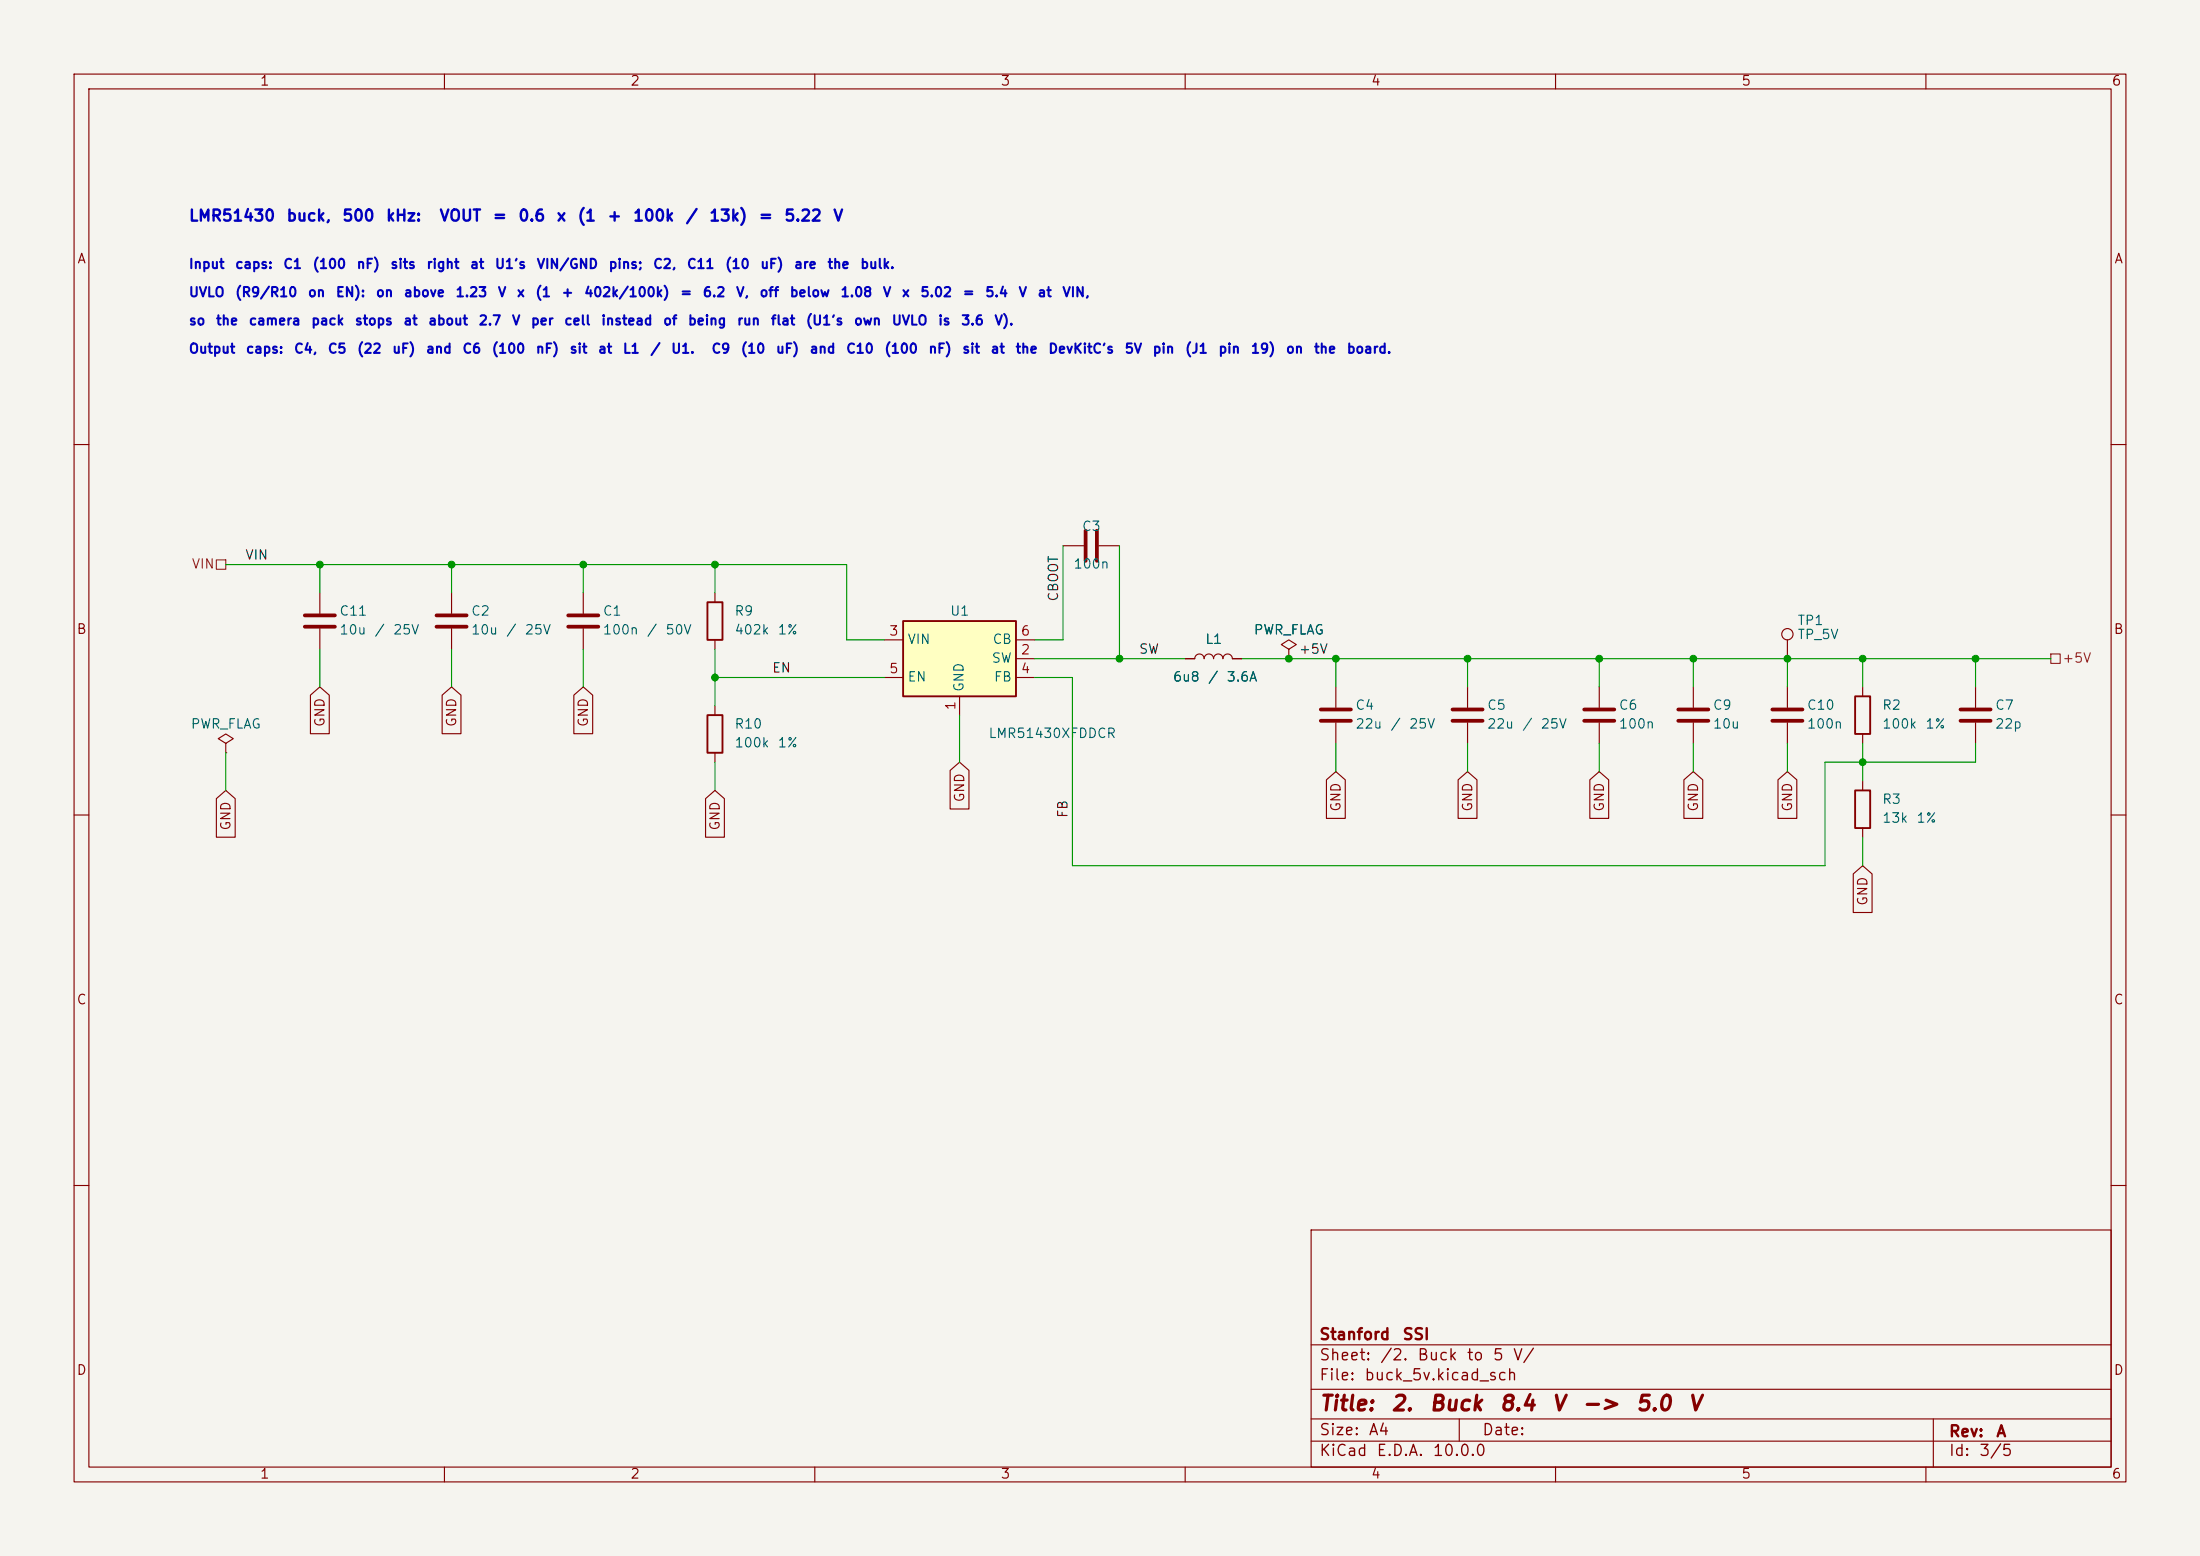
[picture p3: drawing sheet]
(kicad_sch
 (version 20260306)
 (generator "eeschema")
 (generator_version "10.0")
 (paper "A4")
 (title_block
  (title "2. Buck 8.4 V -> 5.0 V")
  (rev "A")
  (company "Stanford SSI"))
 (lib_symbols
  (symbol "Connector:TestPoint"
   (pin_numbers (hide yes))
   (pin_names
    (offset 0.762) (hide yes)) (exclude_from_sim no) (in_bom yes) (on_board yes)
   (in_pos_files yes)
   (duplicate_pin_numbers_are_jumpers no)
   (property "Reference" "TP" (at 0 6.858 0) (show_name no) (do_not_autoplace no) (effects (font (size 1.27 1.27))))
   (property "Value" "TestPoint" (at 0 5.08 0) (show_name no) (do_not_autoplace no) (effects (font (size 1.27 1.27))))
   (property "Footprint" "" (at 5.08 0 0) (show_name no) (do_not_autoplace no) (hide yes) (effects (font (size 1.27 1.27))))
   (property "Datasheet" "" (at 5.08 0 0) (show_name no) (do_not_autoplace no) (hide yes) (effects (font (size 1.27 1.27))))
   (property "Description" "test point" (at 0 0 0) (show_name no) (do_not_autoplace no) (hide yes) (effects (font (size 1.27 1.27))))
   (symbol "TestPoint_0_1"
    (circle (center 0 3.302) (radius 0.762) (stroke (width 0) (type default)) (fill (type none))))
   (symbol "TestPoint_1_1"
    (pin passive line (at 0 0 90) (length 2.54) (name "1" (effects (font (size 1.27 1.27)))) (number "1" (effects (font (size 1.27 1.27))))))
   (embedded_fonts no))
  (symbol "Device:C"
   (pin_numbers (hide yes))
   (pin_names
    (offset 0.254)) (exclude_from_sim no) (in_bom yes) (on_board yes)
   (in_pos_files yes)
   (duplicate_pin_numbers_are_jumpers no)
   (property "Reference" "C" (at 0.635 2.54 0) (show_name no) (do_not_autoplace no) (effects (font (size 1.27 1.27)) (justify left)))
   (property "Value" "C" (at 0.635 -2.54 0) (show_name no) (do_not_autoplace no) (effects (font (size 1.27 1.27)) (justify left)))
   (property "Footprint" "" (at 0.9652 -3.81 0) (show_name no) (do_not_autoplace no) (hide yes) (effects (font (size 1.27 1.27))))
   (property "Datasheet" "" (at 0 0 0) (show_name no) (do_not_autoplace no) (hide yes) (effects (font (size 1.27 1.27))))
   (property "Description" "Unpolarized capacitor" (at 0 0 0) (show_name no) (do_not_autoplace no) (hide yes) (effects (font (size 1.27 1.27))))
   (symbol "C_0_1"
    (polyline (pts (xy -2.032 0.762) (xy 2.032 0.762)) (stroke (width 0.508) (type default)) (fill (type none)))
    (polyline (pts (xy -2.032 -0.762) (xy 2.032 -0.762)) (stroke (width 0.508) (type default)) (fill (type none))))
   (symbol "C_1_1"
    (pin passive line (at 0 3.81 270) (length 2.794) (name "" (effects (font (size 1.27 1.27)))) (number "1" (effects (font (size 1.27 1.27)))))
    (pin passive line (at 0 -3.81 90) (length 2.794) (name "" (effects (font (size 1.27 1.27)))) (number "2" (effects (font (size 1.27 1.27))))))
   (embedded_fonts no))
  (symbol "Device:L"
   (pin_numbers (hide yes))
   (pin_names
    (offset 1.016) (hide yes)) (exclude_from_sim no) (in_bom yes) (on_board yes)
   (in_pos_files yes)
   (duplicate_pin_numbers_are_jumpers no)
   (property "Reference" "L" (at -1.27 0 90) (show_name no) (do_not_autoplace no) (effects (font (size 1.27 1.27))))
   (property "Value" "L" (at 1.905 0 90) (show_name no) (do_not_autoplace no) (effects (font (size 1.27 1.27))))
   (property "Footprint" "" (at 0 0 0) (show_name no) (do_not_autoplace no) (hide yes) (effects (font (size 1.27 1.27))))
   (property "Datasheet" "" (at 0 0 0) (show_name no) (do_not_autoplace no) (hide yes) (effects (font (size 1.27 1.27))))
   (property "Description" "Inductor" (at 0 0 0) (show_name no) (do_not_autoplace no) (hide yes) (effects (font (size 1.27 1.27))))
   (symbol "L_0_1"
    (arc (start 0 2.54) (mid 0.6323 1.905) (end 0 1.27) (stroke (width 0) (type default)) (fill (type none)))
    (arc (start 0 1.27) (mid 0.6323 0.635) (end 0 0) (stroke (width 0) (type default)) (fill (type none)))
    (arc (start 0 0) (mid 0.6323 -0.635) (end 0 -1.27) (stroke (width 0) (type default)) (fill (type none)))
    (arc (start 0 -1.27) (mid 0.6323 -1.905) (end 0 -2.54) (stroke (width 0) (type default)) (fill (type none))))
   (symbol "L_1_1"
    (pin passive line (at 0 3.81 270) (length 1.27) (name "1" (effects (font (size 1.27 1.27)))) (number "1" (effects (font (size 1.27 1.27)))))
    (pin passive line (at 0 -3.81 90) (length 1.27) (name "2" (effects (font (size 1.27 1.27)))) (number "2" (effects (font (size 1.27 1.27))))))
   (embedded_fonts no))
  (symbol "Device:R"
   (pin_numbers (hide yes))
   (pin_names
    (offset 0)) (exclude_from_sim no) (in_bom yes) (on_board yes)
   (in_pos_files yes)
   (duplicate_pin_numbers_are_jumpers no)
   (property "Reference" "R" (at 2.032 0 90) (show_name no) (do_not_autoplace no) (effects (font (size 1.27 1.27))))
   (property "Value" "R" (at 0 0 90) (show_name no) (do_not_autoplace no) (effects (font (size 1.27 1.27))))
   (property "Footprint" "" (at -1.778 0 90) (show_name no) (do_not_autoplace no) (hide yes) (effects (font (size 1.27 1.27))))
   (property "Datasheet" "" (at 0 0 0) (show_name no) (do_not_autoplace no) (hide yes) (effects (font (size 1.27 1.27))))
   (property "Description" "Resistor" (at 0 0 0) (show_name no) (do_not_autoplace no) (hide yes) (effects (font (size 1.27 1.27))))
   (symbol "R_0_1"
    (rectangle (start -1.016 -2.54) (end 1.016 2.54) (stroke (width 0.254) (type default)) (fill (type none))))
   (symbol "R_1_1"
    (pin passive line (at 0 3.81 270) (length 1.27) (name "" (effects (font (size 1.27 1.27)))) (number "1" (effects (font (size 1.27 1.27)))))
    (pin passive line (at 0 -3.81 90) (length 1.27) (name "" (effects (font (size 1.27 1.27)))) (number "2" (effects (font (size 1.27 1.27))))))
   (embedded_fonts no))
  (symbol "Regulator_Switching:LMR51430" (exclude_from_sim no) (in_bom yes) (on_board yes)
   (in_pos_files yes)
   (duplicate_pin_numbers_are_jumpers no)
   (property "Reference" "U" (at -7.62 6.35 0) (show_name no) (do_not_autoplace no) (effects (font (size 1.27 1.27)) (justify left)))
   (property "Value" "LMR51430" (at 0 6.35 0) (show_name no) (do_not_autoplace no) (effects (font (size 1.27 1.27)) (justify left)))
   (property "Footprint" "Package_TO_SOT_SMD:SOT-23-6" (at 1.27 -8.89 0) (show_name no) (do_not_autoplace no) (hide yes) (effects (font (size 1.27 1.27)) (justify left)))
   (property "Datasheet" "https://www.ti.com/lit/ds/symlink/lmr51430.pdf" (at 1.27 -11.43 0) (show_name no) (do_not_autoplace no) (hide yes) (effects (font (size 1.27 1.27)) (justify left)))
   (property "Description" "4.5-V to 36-V, 3-A synchronous buck converter with 40-µA IQ, SOT-23-6" (at 0 0 0) (show_name no) (do_not_autoplace no) (hide yes) (effects (font (size 1.27 1.27))))
   (symbol "LMR51430_0_1"
    (rectangle (start -7.62 5.08) (end 7.62 -5.08) (stroke (width 0.254) (type default)) (fill (type background))))
   (symbol "LMR51430_1_1"
    (pin power_in line (at 0 -7.62 90) (length 2.54) (name "GND" (effects (font (size 1.27 1.27)))) (number "1" (effects (font (size 1.27 1.27)))))
    (pin power_out line (at 10.16 0 180) (length 2.54) (name "SW" (effects (font (size 1.27 1.27)))) (number "2" (effects (font (size 1.27 1.27)))))
    (pin power_in line (at -10.16 2.54 0) (length 2.54) (name "VIN" (effects (font (size 1.27 1.27)))) (number "3" (effects (font (size 1.27 1.27)))))
    (pin input line (at 10.16 -2.54 180) (length 2.54) (name "FB" (effects (font (size 1.27 1.27)))) (number "4" (effects (font (size 1.27 1.27)))))
    (pin input line (at -10.16 -2.54 0) (length 2.54) (name "EN" (effects (font (size 1.27 1.27)))) (number "5" (effects (font (size 1.27 1.27)))))
    (pin passive line (at 10.16 2.54 180) (length 2.54) (name "CB" (effects (font (size 1.27 1.27)))) (number "6" (effects (font (size 1.27 1.27))))))
   (embedded_fonts no))
  (symbol "power:PWR_FLAG"
   (power global)
   (pin_numbers (hide yes))
   (pin_names
    (offset 0) (hide yes)) (exclude_from_sim no) (in_bom yes) (on_board yes)
   (in_pos_files yes)
   (duplicate_pin_numbers_are_jumpers no)
   (property "Reference" "#FLG" (at 0 1.905 0) (show_name no) (do_not_autoplace no) (hide yes) (effects (font (size 1.27 1.27))))
   (property "Value" "PWR_FLAG" (at 0 3.81 0) (show_name no) (do_not_autoplace no) (effects (font (size 1.27 1.27))))
   (property "Footprint" "" (at 0 0 0) (show_name no) (do_not_autoplace no) (hide yes) (effects (font (size 1.27 1.27))))
   (property "Datasheet" "" (at 0 0 0) (show_name no) (do_not_autoplace no) (hide yes) (effects (font (size 1.27 1.27))))
   (property "Description" "Special symbol for telling ERC where power comes from" (at 0 0 0) (show_name no) (do_not_autoplace no) (hide yes) (effects (font (size 1.27 1.27))))
   (symbol "PWR_FLAG_0_0"
    (pin power_out line (at 0 0 90) (length 0) (name "" (effects (font (size 1.27 1.27)))) (number "1" (effects (font (size 1.27 1.27))))))
   (symbol "PWR_FLAG_0_1"
    (polyline (pts (xy 0 0) (xy 0 1.27) (xy -1.016 1.905) (xy 0 2.54) (xy 1.016 1.905) (xy 0 1.27)) (stroke (width 0) (type default)) (fill (type none))))
   (embedded_fonts no)))
 (text "UVLO (R9/R10 on EN): on above 1.23 V x (1 + 402k/100k) = 6.2 V, off below 1.08 V x 5.02 = 5.4 V at VIN,"
  (exclude_from_sim no)
  (at 25.4 40.64 0)
  (effects (font (size 1.27 1.27) (thickness 0.254)
    (bold yes) (color 0 0 194 1)) (justify left bottom)))
 (text "LMR51430 buck, 500 kHz:  VOUT = 0.6 x (1 + 100k / 13k) = 5.22 V"
  (exclude_from_sim no)
  (at 25.4 30.48 0)
  (effects (font (size 1.5 1.5) (thickness 0.254)
    (bold yes) (color 0 0 194 1)) (justify left bottom)))
 (text "Output caps: C4, C5 (22 uF) and C6 (100 nF) sit at L1 / U1.  C9 (10 uF) and C10 (100 nF) sit at the DevKitC's 5V pin (J1 pin 19) on the board."
  (exclude_from_sim no)
  (at 25.4 48.26 0)
  (effects (font (size 1.27 1.27) (thickness 0.254)
    (bold yes) (color 0 0 194 1)) (justify left bottom)))
 (text "so the camera pack stops at about 2.7 V per cell instead of being run flat (U1's own UVLO is 3.6 V)."
  (exclude_from_sim no)
  (at 25.4 44.45 0)
  (effects (font (size 1.27 1.27) (thickness 0.254)
    (bold yes) (color 0 0 194 1)) (justify left bottom)))
 (text "Input caps: C1 (100 nF) sits right at U1's VIN/GND pins; C2, C11 (10 uF) are the bulk."
  (exclude_from_sim no)
  (at 25.4 36.83 0)
  (effects (font (size 1.27 1.27) (thickness 0.254)
    (bold yes) (color 0 0 194 1)) (justify left bottom)))
 (junction
  (at 43.18 76.2)
  (diameter 0)
  (color 0 0 0 0))
 (junction
  (at 215.9 88.9)
  (diameter 0)
  (color 0 0 0 0))
 (junction
  (at 96.52 91.44)
  (diameter 0)
  (color 0 0 0 0))
 (junction
  (at 266.7 88.9)
  (diameter 0)
  (color 0 0 0 0))
 (junction
  (at 251.46 102.87)
  (diameter 0)
  (color 0 0 0 0))
 (junction
  (at 78.74 76.2)
  (diameter 0)
  (color 0 0 0 0))
 (junction
  (at 228.6 88.9)
  (diameter 0)
  (color 0 0 0 0))
 (junction
  (at 60.96 76.2)
  (diameter 0)
  (color 0 0 0 0))
 (junction
  (at 198.12 88.9)
  (diameter 0)
  (color 0 0 0 0))
 (junction
  (at 180.34 88.9)
  (diameter 0)
  (color 0 0 0 0))
 (junction
  (at 96.52 76.2)
  (diameter 0)
  (color 0 0 0 0))
 (junction
  (at 241.3 88.9)
  (diameter 0)
  (color 0 0 0 0))
 (junction
  (at 173.99 88.9)
  (diameter 0)
  (color 0 0 0 0))
 (junction
  (at 251.46 88.9)
  (diameter 0)
  (color 0 0 0 0))
 (junction
  (at 151.13 88.9)
  (diameter 0)
  (color 0 0 0 0))
 (wire
  (pts (xy 78.74 87.63) (xy 78.74 92.71))
  (stroke (width 0) (type default)))
 (wire
  (pts (xy 144.78 91.44) (xy 139.7 91.44))
  (stroke (width 0) (type default)))
 (wire
  (pts (xy 144.78 116.84) (xy 144.78 91.44))
  (stroke (width 0) (type default)))
 (wire
  (pts (xy 180.34 88.9) (xy 198.12 88.9))
  (stroke (width 0) (type default)))
 (wire
  (pts (xy 96.52 91.44) (xy 119.38 91.44))
  (stroke (width 0) (type default)))
 (wire
  (pts (xy 228.6 100.33) (xy 228.6 104.14))
  (stroke (width 0) (type default)))
 (wire
  (pts (xy 215.9 88.9) (xy 215.9 92.71))
  (stroke (width 0) (type default)))
 (wire
  (pts (xy 246.38 116.84) (xy 144.78 116.84))
  (stroke (width 0) (type default)))
 (wire
  (pts (xy 251.46 100.33) (xy 251.46 102.87))
  (stroke (width 0) (type default)))
 (wire
  (pts (xy 96.52 76.2) (xy 114.3 76.2))
  (stroke (width 0) (type default)))
 (wire
  (pts (xy 139.7 88.9) (xy 151.13 88.9))
  (stroke (width 0) (type default)))
 (wire
  (pts (xy 114.3 76.2) (xy 114.3 86.36))
  (stroke (width 0) (type default)))
 (wire
  (pts (xy 96.52 76.2) (xy 96.52 80.01))
  (stroke (width 0) (type default)))
 (wire
  (pts (xy 139.7 86.36) (xy 143.51 86.36))
  (stroke (width 0) (type default)))
 (wire
  (pts (xy 60.96 76.2) (xy 60.96 80.01))
  (stroke (width 0) (type default)))
 (wire
  (pts (xy 180.34 88.9) (xy 180.34 92.71))
  (stroke (width 0) (type default)))
 (wire
  (pts (xy 96.52 91.44) (xy 96.52 95.25))
  (stroke (width 0) (type default)))
 (wire
  (pts (xy 114.3 86.36) (xy 119.38 86.36))
  (stroke (width 0) (type default)))
 (wire
  (pts (xy 180.34 100.33) (xy 180.34 104.14))
  (stroke (width 0) (type default)))
 (wire
  (pts (xy 43.18 87.63) (xy 43.18 92.71))
  (stroke (width 0) (type default)))
 (wire
  (pts (xy 30.48 101.6) (xy 30.48 106.68))
  (stroke (width 0) (type default)))
 (wire
  (pts (xy 96.52 102.87) (xy 96.52 106.68))
  (stroke (width 0) (type default)))
 (wire
  (pts (xy 43.18 76.2) (xy 60.96 76.2))
  (stroke (width 0) (type default)))
 (wire
  (pts (xy 251.46 88.9) (xy 251.46 92.71))
  (stroke (width 0) (type default)))
 (wire
  (pts (xy 60.96 87.63) (xy 60.96 92.71))
  (stroke (width 0) (type default)))
 (wire
  (pts (xy 198.12 100.33) (xy 198.12 104.14))
  (stroke (width 0) (type default)))
 (wire
  (pts (xy 167.64 88.9) (xy 173.99 88.9))
  (stroke (width 0) (type default)))
 (wire
  (pts (xy 251.46 113.03) (xy 251.46 116.84))
  (stroke (width 0) (type default)))
 (wire
  (pts (xy 251.46 102.87) (xy 251.46 105.41))
  (stroke (width 0) (type default)))
 (wire
  (pts (xy 266.7 102.87) (xy 251.46 102.87))
  (stroke (width 0) (type default)))
 (wire
  (pts (xy 266.7 88.9) (xy 276.86 88.9))
  (stroke (width 0) (type default)))
 (wire
  (pts (xy 266.7 88.9) (xy 266.7 92.71))
  (stroke (width 0) (type default)))
 (wire
  (pts (xy 198.12 88.9) (xy 215.9 88.9))
  (stroke (width 0) (type default)))
 (wire
  (pts (xy 60.96 76.2) (xy 78.74 76.2))
  (stroke (width 0) (type default)))
 (wire
  (pts (xy 228.6 88.9) (xy 228.6 92.71))
  (stroke (width 0) (type default)))
 (wire
  (pts (xy 129.54 96.52) (xy 129.54 102.87))
  (stroke (width 0) (type default)))
 (wire
  (pts (xy 78.74 76.2) (xy 78.74 80.01))
  (stroke (width 0) (type default)))
 (wire
  (pts (xy 241.3 88.9) (xy 241.3 92.71))
  (stroke (width 0) (type default)))
 (wire
  (pts (xy 151.13 73.66) (xy 151.13 88.9))
  (stroke (width 0) (type default)))
 (wire
  (pts (xy 198.12 88.9) (xy 198.12 92.71))
  (stroke (width 0) (type default)))
 (wire
  (pts (xy 266.7 100.33) (xy 266.7 102.87))
  (stroke (width 0) (type default)))
 (wire
  (pts (xy 241.3 100.33) (xy 241.3 104.14))
  (stroke (width 0) (type default)))
 (wire
  (pts (xy 96.52 87.63) (xy 96.52 91.44))
  (stroke (width 0) (type default)))
 (wire
  (pts (xy 251.46 88.9) (xy 266.7 88.9))
  (stroke (width 0) (type default)))
 (wire
  (pts (xy 30.48 76.2) (xy 43.18 76.2))
  (stroke (width 0) (type default)))
 (wire
  (pts (xy 173.99 88.9) (xy 180.34 88.9))
  (stroke (width 0) (type default)))
 (wire
  (pts (xy 215.9 88.9) (xy 228.6 88.9))
  (stroke (width 0) (type default)))
 (wire
  (pts (xy 143.51 86.36) (xy 143.51 73.66))
  (stroke (width 0) (type default)))
 (wire
  (pts (xy 215.9 100.33) (xy 215.9 104.14))
  (stroke (width 0) (type default)))
 (wire
  (pts (xy 78.74 76.2) (xy 96.52 76.2))
  (stroke (width 0) (type default)))
 (wire
  (pts (xy 251.46 102.87) (xy 246.38 102.87))
  (stroke (width 0) (type default)))
 (wire
  (pts (xy 241.3 88.9) (xy 251.46 88.9))
  (stroke (width 0) (type default)))
 (wire
  (pts (xy 228.6 88.9) (xy 241.3 88.9))
  (stroke (width 0) (type default)))
 (wire
  (pts (xy 151.13 88.9) (xy 160.02 88.9))
  (stroke (width 0) (type default)))
 (wire
  (pts (xy 43.18 76.2) (xy 43.18 80.01))
  (stroke (width 0) (type default)))
 (wire
  (pts (xy 246.38 102.87) (xy 246.38 116.84))
  (stroke (width 0) (type default)))
 (label "VIN"
  (at 33.02 76.2 0)
  (effects (font (size 1.27 1.27)) (justify left bottom)))
 (label "EN"
  (at 104.14 91.44 0)
  (effects (font (size 1.27 1.27)) (justify left bottom)))
 (label "+5V"
  (at 175.26 88.9 0)
  (effects (font (size 1.27 1.27)) (justify left bottom)))
 (label "CBOOT"
  (at 143.51 81.28 90)
  (effects (font (size 1.27 1.27)) (justify left bottom)))
 (label "FB"
  (at 144.78 110.49 90)
  (effects (font (size 1.27 1.27)) (justify left bottom)))
 (label "SW"
  (at 153.67 88.9 0)
  (effects (font (size 1.27 1.27)) (justify left bottom)))
 (global_label "GND"
  (shape input)
  (at 96.52 106.68 270)
  (fields_autoplaced yes)
  (effects (font (size 1.27 1.27)) (justify right))
  (property "Intersheetrefs" "${INTERSHEET_REFS}" (at 96.52 106.68 0) (hide yes) (show_name no) (do_not_autoplace no) (effects (font (size 1.27 1.27)))))
 (global_label "GND"
  (shape input)
  (at 60.96 92.71 270)
  (fields_autoplaced yes)
  (effects (font (size 1.27 1.27)) (justify right))
  (property "Intersheetrefs" "${INTERSHEET_REFS}" (at 60.96 92.71 0) (hide yes) (show_name no) (do_not_autoplace no) (effects (font (size 1.27 1.27)))))
 (global_label "GND"
  (shape input)
  (at 43.18 92.71 270)
  (fields_autoplaced yes)
  (effects (font (size 1.27 1.27)) (justify right))
  (property "Intersheetrefs" "${INTERSHEET_REFS}" (at 43.18 92.71 0) (hide yes) (show_name no) (do_not_autoplace no) (effects (font (size 1.27 1.27)))))
 (global_label "GND"
  (shape input)
  (at 251.46 116.84 270)
  (fields_autoplaced yes)
  (effects (font (size 1.27 1.27)) (justify right))
  (property "Intersheetrefs" "${INTERSHEET_REFS}" (at 251.46 116.84 0) (hide yes) (show_name no) (do_not_autoplace no) (effects (font (size 1.27 1.27)))))
 (global_label "GND"
  (shape input)
  (at 198.12 104.14 270)
  (fields_autoplaced yes)
  (effects (font (size 1.27 1.27)) (justify right))
  (property "Intersheetrefs" "${INTERSHEET_REFS}" (at 198.12 104.14 0) (hide yes) (show_name no) (do_not_autoplace no) (effects (font (size 1.27 1.27)))))
 (global_label "GND"
  (shape input)
  (at 215.9 104.14 270)
  (fields_autoplaced yes)
  (effects (font (size 1.27 1.27)) (justify right))
  (property "Intersheetrefs" "${INTERSHEET_REFS}" (at 215.9 104.14 0) (hide yes) (show_name no) (do_not_autoplace no) (effects (font (size 1.27 1.27)))))
 (global_label "GND"
  (shape input)
  (at 241.3 104.14 270)
  (fields_autoplaced yes)
  (effects (font (size 1.27 1.27)) (justify right))
  (property "Intersheetrefs" "${INTERSHEET_REFS}" (at 241.3 104.14 0) (hide yes) (show_name no) (do_not_autoplace no) (effects (font (size 1.27 1.27)))))
 (global_label "GND"
  (shape input)
  (at 228.6 104.14 270)
  (fields_autoplaced yes)
  (effects (font (size 1.27 1.27)) (justify right))
  (property "Intersheetrefs" "${INTERSHEET_REFS}" (at 228.6 104.14 0) (hide yes) (show_name no) (do_not_autoplace no) (effects (font (size 1.27 1.27)))))
 (global_label "GND"
  (shape input)
  (at 30.48 106.68 270)
  (fields_autoplaced yes)
  (effects (font (size 1.27 1.27)) (justify right))
  (property "Intersheetrefs" "${INTERSHEET_REFS}" (at 30.48 106.68 0) (hide yes) (show_name no) (do_not_autoplace no) (effects (font (size 1.27 1.27)))))
 (global_label "GND"
  (shape input)
  (at 180.34 104.14 270)
  (fields_autoplaced yes)
  (effects (font (size 1.27 1.27)) (justify right))
  (property "Intersheetrefs" "${INTERSHEET_REFS}" (at 180.34 104.14 0) (hide yes) (show_name no) (do_not_autoplace no) (effects (font (size 1.27 1.27)))))
 (global_label "GND"
  (shape input)
  (at 78.74 92.71 270)
  (fields_autoplaced yes)
  (effects (font (size 1.27 1.27)) (justify right))
  (property "Intersheetrefs" "${INTERSHEET_REFS}" (at 78.74 92.71 0) (hide yes) (show_name no) (do_not_autoplace no) (effects (font (size 1.27 1.27)))))
 (global_label "GND"
  (shape input)
  (at 129.54 102.87 270)
  (fields_autoplaced yes)
  (effects (font (size 1.27 1.27)) (justify right))
  (property "Intersheetrefs" "${INTERSHEET_REFS}" (at 129.54 102.87 0) (hide yes) (show_name no) (do_not_autoplace no) (effects (font (size 1.27 1.27)))))
 (hierarchical_label "VIN"
  (shape passive)
  (at 30.48 76.2 180)
  (effects (font (size 1.27 1.27)) (justify right)))
 (hierarchical_label "+5V"
  (shape passive)
  (at 276.86 88.9 0)
  (effects (font (size 1.27 1.27)) (justify left)))
 (symbol
  (lib_id "Device:C")
  (at 180.34 96.52 0)
  (unit 1)
  (body_style 1)
  (exclude_from_sim no)
  (in_bom yes)
  (on_board yes)
  (in_pos_files yes)
  (dnp no)
  (property "Reference" "C4" (at 182.88 95.25 0) (show_name no) (do_not_autoplace no) (effects (font (size 1.27 1.27)) (justify left)))
  (property "Value" "22u / 25V" (at 182.88 97.79 0) (show_name no) (do_not_autoplace no) (effects (font (size 1.27 1.27)) (justify left)))
  (property "Footprint" "Capacitor_SMD:C_0805_2012Metric" (at 180.34 96.52 0) (hide yes) (show_name no) (do_not_autoplace no) (effects (font (size 1.27 1.27))))
  (property "Datasheet" "" (at 180.34 96.52 0) (hide yes) (show_name no) (do_not_autoplace no) (effects (font (size 1.27 1.27))))
  (property "Description" "" (at 180.34 96.52 0) (hide yes) (show_name no) (do_not_autoplace no) (effects (font (size 1.27 1.27))))
  (property "Manufacturer" "Samsung Electro-Mechanics" (at 180.34 96.52 0) (hide yes) (show_name no) (do_not_autoplace no) (effects (font (size 1.27 1.27))))
  (property "MPN" "CL21A226MOQNNNE" (at 180.34 96.52 0) (hide yes) (show_name no) (do_not_autoplace no) (effects (font (size 1.27 1.27))))
  (pin "1")
  (pin "2")
    (property "Manufacturer" "Samsung Electro-Mechanics" (at 0 0 0) (effects (font (size 1.27 1.27)) (hide yes)))
    (property "MPN" "CL21A226MAQNNNE" (at 0 0 0) (effects (font (size 1.27 1.27)) (hide yes)))
    (property "LCSC" "C45783" (at 0 0 0) (effects (font (size 1.27 1.27)) (hide yes))))
 (symbol
  (lib_id "Device:C")
  (at 60.96 83.82 0)
  (unit 1)
  (body_style 1)
  (exclude_from_sim no)
  (in_bom yes)
  (on_board yes)
  (in_pos_files yes)
  (dnp no)
  (property "Reference" "C2" (at 63.5 82.55 0) (show_name no) (do_not_autoplace no) (effects (font (size 1.27 1.27)) (justify left)))
  (property "Value" "10u / 25V" (at 63.5 85.09 0) (show_name no) (do_not_autoplace no) (effects (font (size 1.27 1.27)) (justify left)))
  (property "Footprint" "Capacitor_SMD:C_0805_2012Metric" (at 60.96 83.82 0) (hide yes) (show_name no) (do_not_autoplace no) (effects (font (size 1.27 1.27))))
  (property "Datasheet" "" (at 60.96 83.82 0) (hide yes) (show_name no) (do_not_autoplace no) (effects (font (size 1.27 1.27))))
  (property "Description" "" (at 60.96 83.82 0) (hide yes) (show_name no) (do_not_autoplace no) (effects (font (size 1.27 1.27))))
  (property "Manufacturer" "Samsung Electro-Mechanics" (at 60.96 83.82 0) (hide yes) (show_name no) (do_not_autoplace no) (effects (font (size 1.27 1.27))))
  (property "MPN" "CL21A106KAYNNNE" (at 60.96 83.82 0) (hide yes) (show_name no) (do_not_autoplace no) (effects (font (size 1.27 1.27))))
  (pin "1")
  (pin "2"))
 (symbol
  (lib_id "Device:C")
  (at 198.12 96.52 0)
  (unit 1)
  (body_style 1)
  (exclude_from_sim no)
  (in_bom yes)
  (on_board yes)
  (in_pos_files yes)
  (dnp no)
  (property "Reference" "C5" (at 200.66 95.25 0) (show_name no) (do_not_autoplace no) (effects (font (size 1.27 1.27)) (justify left)))
  (property "Value" "22u / 25V" (at 200.66 97.79 0) (show_name no) (do_not_autoplace no) (effects (font (size 1.27 1.27)) (justify left)))
  (property "Footprint" "Capacitor_SMD:C_0805_2012Metric" (at 198.12 96.52 0) (hide yes) (show_name no) (do_not_autoplace no) (effects (font (size 1.27 1.27))))
  (property "Datasheet" "" (at 198.12 96.52 0) (hide yes) (show_name no) (do_not_autoplace no) (effects (font (size 1.27 1.27))))
  (property "Description" "" (at 198.12 96.52 0) (hide yes) (show_name no) (do_not_autoplace no) (effects (font (size 1.27 1.27))))
  (property "Manufacturer" "Samsung Electro-Mechanics" (at 198.12 96.52 0) (hide yes) (show_name no) (do_not_autoplace no) (effects (font (size 1.27 1.27))))
  (property "MPN" "CL21A226MOQNNNE" (at 198.12 96.52 0) (hide yes) (show_name no) (do_not_autoplace no) (effects (font (size 1.27 1.27))))
  (pin "1")
  (pin "2")
    (property "Manufacturer" "Samsung Electro-Mechanics" (at 0 0 0) (effects (font (size 1.27 1.27)) (hide yes)))
    (property "MPN" "CL21A226MAQNNNE" (at 0 0 0) (effects (font (size 1.27 1.27)) (hide yes)))
    (property "LCSC" "C45783" (at 0 0 0) (effects (font (size 1.27 1.27)) (hide yes))))
 (symbol
  (lib_id "power:PWR_FLAG")
  (at 30.48 101.6 0)
  (unit 1)
  (body_style 1)
  (exclude_from_sim no)
  (in_bom yes)
  (on_board yes)
  (in_pos_files yes)
  (dnp no)
  (property "Reference" "#FLG2" (at 30.48 101.6 0) (hide yes) (show_name no) (do_not_autoplace no) (effects (font (size 1.27 1.27)) (justify left)))
  (property "Value" "PWR_FLAG" (at 30.48 97.79 0) (show_name no) (do_not_autoplace no) (effects (font (size 1.27 1.27))))
  (property "Footprint" "" (at 30.48 101.6 0) (hide yes) (show_name no) (do_not_autoplace no) (effects (font (size 1.27 1.27))))
  (property "Datasheet" "" (at 30.48 101.6 0) (hide yes) (show_name no) (do_not_autoplace no) (effects (font (size 1.27 1.27))))
  (property "Description" "" (at 30.48 101.6 0) (hide yes) (show_name no) (do_not_autoplace no) (effects (font (size 1.27 1.27))))
  (pin "1"))
 (symbol
  (lib_id "Regulator_Switching:LMR51430")
  (at 129.54 88.9 0)
  (unit 1)
  (body_style 1)
  (exclude_from_sim no)
  (in_bom yes)
  (on_board yes)
  (in_pos_files yes)
  (dnp no)
  (property "Reference" "U1" (at 129.54 82.55 0) (show_name no) (do_not_autoplace no) (effects (font (size 1.27 1.27))))
  (property "Value" "LMR51430XFDDCR" (at 133.35 99.06 0) (show_name no) (do_not_autoplace no) (effects (font (size 1.27 1.27)) (justify left)))
  (property "Footprint" "Package_TO_SOT_SMD:SOT-23-6" (at 129.54 88.9 0) (hide yes) (show_name no) (do_not_autoplace no) (effects (font (size 1.27 1.27))))
  (property "Datasheet" "" (at 129.54 88.9 0) (hide yes) (show_name no) (do_not_autoplace no) (effects (font (size 1.27 1.27))))
  (property "Description" "" (at 129.54 88.9 0) (hide yes) (show_name no) (do_not_autoplace no) (effects (font (size 1.27 1.27))))
  (property "Manufacturer" "Texas Instruments" (at 129.54 88.9 0) (hide yes) (show_name no) (do_not_autoplace no) (effects (font (size 1.27 1.27))))
  (property "MPN" "LMR51430XFDDCR" (at 129.54 88.9 0) (hide yes) (show_name no) (do_not_autoplace no) (effects (font (size 1.27 1.27))))
  (pin "1")
  (pin "2")
  (pin "3")
  (pin "4")
  (pin "5")
  (pin "6"))
 (symbol
  (lib_id "Device:L")
  (at 163.83 88.9 90)
  (unit 1)
  (body_style 1)
  (exclude_from_sim no)
  (in_bom yes)
  (on_board yes)
  (in_pos_files yes)
  (dnp no)
  (property "Reference" "L1" (at 163.83 86.36 90) (show_name no) (do_not_autoplace no) (effects (font (size 1.27 1.27))))
  (property "Value" "6u8 / 3.6A" (at 163.83 91.44 90) (show_name no) (do_not_autoplace no) (effects (font (size 1.27 1.27))))
  (property "Footprint" "Inductor_SMD:L_Bourns_SRN6045TA" (at 163.83 88.9 0) (hide yes) (show_name no) (do_not_autoplace no) (effects (font (size 1.27 1.27))))
  (property "Datasheet" "" (at 163.83 88.9 0) (hide yes) (show_name no) (do_not_autoplace no) (effects (font (size 1.27 1.27))))
  (property "Description" "" (at 163.83 88.9 0) (hide yes) (show_name no) (do_not_autoplace no) (effects (font (size 1.27 1.27))))
  (property "Manufacturer" "Bourns" (at 163.83 88.9 0) (hide yes) (show_name no) (do_not_autoplace no) (effects (font (size 1.27 1.27))))
  (property "MPN" "SRN6045TA-6R8M" (at 163.83 88.9 0) (hide yes) (show_name no) (do_not_autoplace no) (effects (font (size 1.27 1.27))))
  (pin "1")
  (pin "2"))
 (symbol
  (lib_id "Device:C")
  (at 266.7 96.52 0)
  (unit 1)
  (body_style 1)
  (exclude_from_sim no)
  (in_bom yes)
  (on_board yes)
  (in_pos_files yes)
  (dnp no)
  (property "Reference" "C7" (at 269.24 95.25 0) (show_name no) (do_not_autoplace no) (effects (font (size 1.27 1.27)) (justify left)))
  (property "Value" "22p" (at 269.24 97.79 0) (show_name no) (do_not_autoplace no) (effects (font (size 1.27 1.27)) (justify left)))
  (property "Footprint" "Capacitor_SMD:C_0603_1608Metric" (at 266.7 96.52 0) (hide yes) (show_name no) (do_not_autoplace no) (effects (font (size 1.27 1.27))))
  (property "Datasheet" "" (at 266.7 96.52 0) (hide yes) (show_name no) (do_not_autoplace no) (effects (font (size 1.27 1.27))))
  (property "Description" "" (at 266.7 96.52 0) (hide yes) (show_name no) (do_not_autoplace no) (effects (font (size 1.27 1.27))))
  (property "Manufacturer" "Samsung Electro-Mechanics" (at 266.7 96.52 0) (hide yes) (show_name no) (do_not_autoplace no) (effects (font (size 1.27 1.27))))
  (property "MPN" "CL10C220JB8NNNC" (at 266.7 96.52 0) (hide yes) (show_name no) (do_not_autoplace no) (effects (font (size 1.27 1.27))))
  (pin "1")
  (pin "2"))
 (symbol
  (lib_id "power:PWR_FLAG")
  (at 173.99 88.9 0)
  (unit 1)
  (body_style 1)
  (exclude_from_sim no)
  (in_bom yes)
  (on_board yes)
  (in_pos_files yes)
  (dnp no)
  (property "Reference" "#FLG1" (at 173.99 88.9 0) (hide yes) (show_name no) (do_not_autoplace no) (effects (font (size 1.27 1.27)) (justify left)))
  (property "Value" "PWR_FLAG" (at 173.99 85.09 0) (show_name no) (do_not_autoplace no) (effects (font (size 1.27 1.27))))
  (property "Footprint" "" (at 173.99 88.9 0) (hide yes) (show_name no) (do_not_autoplace no) (effects (font (size 1.27 1.27))))
  (property "Datasheet" "" (at 173.99 88.9 0) (hide yes) (show_name no) (do_not_autoplace no) (effects (font (size 1.27 1.27))))
  (property "Description" "" (at 173.99 88.9 0) (hide yes) (show_name no) (do_not_autoplace no) (effects (font (size 1.27 1.27))))
  (pin "1"))
 (symbol
  (lib_id "Device:C")
  (at 228.6 96.52 0)
  (unit 1)
  (body_style 1)
  (exclude_from_sim no)
  (in_bom yes)
  (on_board yes)
  (in_pos_files yes)
  (dnp no)
  (property "Reference" "C9" (at 231.14 95.25 0) (show_name no) (do_not_autoplace no) (effects (font (size 1.27 1.27)) (justify left)))
  (property "Value" "10u" (at 231.14 97.79 0) (show_name no) (do_not_autoplace no) (effects (font (size 1.27 1.27)) (justify left)))
  (property "Footprint" "Capacitor_SMD:C_0805_2012Metric" (at 228.6 96.52 0) (hide yes) (show_name no) (do_not_autoplace no) (effects (font (size 1.27 1.27))))
  (property "Datasheet" "" (at 228.6 96.52 0) (hide yes) (show_name no) (do_not_autoplace no) (effects (font (size 1.27 1.27))))
  (property "Description" "" (at 228.6 96.52 0) (hide yes) (show_name no) (do_not_autoplace no) (effects (font (size 1.27 1.27))))
  (property "Manufacturer" "Samsung Electro-Mechanics" (at 228.6 96.52 0) (hide yes) (show_name no) (do_not_autoplace no) (effects (font (size 1.27 1.27))))
  (property "MPN" "CL21A106KAYNNNE" (at 228.6 96.52 0) (hide yes) (show_name no) (do_not_autoplace no) (effects (font (size 1.27 1.27))))
  (pin "1")
  (pin "2"))
 (symbol
  (lib_id "Connector:TestPoint")
  (at 241.3 88.9 0)
  (unit 1)
  (body_style 1)
  (exclude_from_sim no)
  (in_bom no)
  (on_board yes)
  (in_pos_files yes)
  (dnp no)
  (property "Reference" "TP1" (at 242.57 83.82 0) (show_name no) (do_not_autoplace no) (effects (font (size 1.27 1.27)) (justify left)))
  (property "Value" "TP_5V" (at 242.57 85.72 0) (show_name no) (do_not_autoplace no) (effects (font (size 1.27 1.27)) (justify left)))
  (property "Footprint" "TestPoint:TestPoint_THTPad_D2.0mm_Drill1.0mm" (at 241.3 88.9 0) (hide yes) (show_name no) (do_not_autoplace no) (effects (font (size 1.27 1.27))))
  (property "Datasheet" "" (at 241.3 88.9 0) (hide yes) (show_name no) (do_not_autoplace no) (effects (font (size 1.27 1.27))))
  (property "Description" "Bench test point" (at 241.3 88.9 0) (hide yes) (show_name no) (do_not_autoplace no) (effects (font (size 1.27 1.27))))
  (pin "1"))
 (symbol
  (lib_id "Device:R")
  (at 96.52 83.82 0)
  (unit 1)
  (body_style 1)
  (exclude_from_sim no)
  (in_bom yes)
  (on_board yes)
  (in_pos_files yes)
  (dnp no)
  (property "Reference" "R9" (at 99.06 82.55 0) (show_name no) (do_not_autoplace no) (effects (font (size 1.27 1.27)) (justify left)))
  (property "Value" "402k 1%" (at 99.06 85.09 0) (show_name no) (do_not_autoplace no) (effects (font (size 1.27 1.27)) (justify left)))
  (property "Footprint" "Resistor_SMD:R_0603_1608Metric" (at 96.52 83.82 0) (hide yes) (show_name no) (do_not_autoplace no) (effects (font (size 1.27 1.27))))
  (property "Datasheet" "" (at 96.52 83.82 0) (hide yes) (show_name no) (do_not_autoplace no) (effects (font (size 1.27 1.27))))
  (property "Description" "" (at 96.52 83.82 0) (hide yes) (show_name no) (do_not_autoplace no) (effects (font (size 1.27 1.27))))
  (property "Manufacturer" "Yageo" (at 96.52 83.82 0) (hide yes) (show_name no) (do_not_autoplace no) (effects (font (size 1.27 1.27))))
  (property "MPN" "RC0603FR-07402KL" (at 96.52 83.82 0) (hide yes) (show_name no) (do_not_autoplace no) (effects (font (size 1.27 1.27))))
  (pin "1")
  (pin "2"))
 (symbol
  (lib_id "Device:R")
  (at 96.52 99.06 0)
  (unit 1)
  (body_style 1)
  (exclude_from_sim no)
  (in_bom yes)
  (on_board yes)
  (in_pos_files yes)
  (dnp no)
  (property "Reference" "R10" (at 99.06 97.79 0) (show_name no) (do_not_autoplace no) (effects (font (size 1.27 1.27)) (justify left)))
  (property "Value" "100k 1%" (at 99.06 100.33 0) (show_name no) (do_not_autoplace no) (effects (font (size 1.27 1.27)) (justify left)))
  (property "Footprint" "Resistor_SMD:R_0603_1608Metric" (at 96.52 99.06 0) (hide yes) (show_name no) (do_not_autoplace no) (effects (font (size 1.27 1.27))))
  (property "Datasheet" "" (at 96.52 99.06 0) (hide yes) (show_name no) (do_not_autoplace no) (effects (font (size 1.27 1.27))))
  (property "Description" "" (at 96.52 99.06 0) (hide yes) (show_name no) (do_not_autoplace no) (effects (font (size 1.27 1.27))))
  (property "Manufacturer" "Yageo" (at 96.52 99.06 0) (hide yes) (show_name no) (do_not_autoplace no) (effects (font (size 1.27 1.27))))
  (property "MPN" "RC0603FR-07100KL" (at 96.52 99.06 0) (hide yes) (show_name no) (do_not_autoplace no) (effects (font (size 1.27 1.27))))
  (pin "1")
  (pin "2"))
 (symbol
  (lib_id "Device:C")
  (at 43.18 83.82 0)
  (unit 1)
  (body_style 1)
  (exclude_from_sim no)
  (in_bom yes)
  (on_board yes)
  (in_pos_files yes)
  (dnp no)
  (property "Reference" "C11" (at 45.72 82.55 0) (show_name no) (do_not_autoplace no) (effects (font (size 1.27 1.27)) (justify left)))
  (property "Value" "10u / 25V" (at 45.72 85.09 0) (show_name no) (do_not_autoplace no) (effects (font (size 1.27 1.27)) (justify left)))
  (property "Footprint" "Capacitor_SMD:C_0805_2012Metric" (at 43.18 83.82 0) (hide yes) (show_name no) (do_not_autoplace no) (effects (font (size 1.27 1.27))))
  (property "Datasheet" "" (at 43.18 83.82 0) (hide yes) (show_name no) (do_not_autoplace no) (effects (font (size 1.27 1.27))))
  (property "Description" "" (at 43.18 83.82 0) (hide yes) (show_name no) (do_not_autoplace no) (effects (font (size 1.27 1.27))))
  (property "Manufacturer" "Samsung Electro-Mechanics" (at 43.18 83.82 0) (hide yes) (show_name no) (do_not_autoplace no) (effects (font (size 1.27 1.27))))
  (property "MPN" "CL21A106KAYNNNE" (at 43.18 83.82 0) (hide yes) (show_name no) (do_not_autoplace no) (effects (font (size 1.27 1.27))))
  (pin "1")
  (pin "2"))
 (symbol
  (lib_id "Device:C")
  (at 215.9 96.52 0)
  (unit 1)
  (body_style 1)
  (exclude_from_sim no)
  (in_bom yes)
  (on_board yes)
  (in_pos_files yes)
  (dnp no)
  (property "Reference" "C6" (at 218.44 95.25 0) (show_name no) (do_not_autoplace no) (effects (font (size 1.27 1.27)) (justify left)))
  (property "Value" "100n" (at 218.44 97.79 0) (show_name no) (do_not_autoplace no) (effects (font (size 1.27 1.27)) (justify left)))
  (property "Footprint" "Capacitor_SMD:C_0603_1608Metric" (at 215.9 96.52 0) (hide yes) (show_name no) (do_not_autoplace no) (effects (font (size 1.27 1.27))))
  (property "Datasheet" "" (at 215.9 96.52 0) (hide yes) (show_name no) (do_not_autoplace no) (effects (font (size 1.27 1.27))))
  (property "Description" "" (at 215.9 96.52 0) (hide yes) (show_name no) (do_not_autoplace no) (effects (font (size 1.27 1.27))))
  (property "Manufacturer" "Samsung Electro-Mechanics" (at 215.9 96.52 0) (hide yes) (show_name no) (do_not_autoplace no) (effects (font (size 1.27 1.27))))
  (property "MPN" "CL10B104KB8NNNC" (at 215.9 96.52 0) (hide yes) (show_name no) (do_not_autoplace no) (effects (font (size 1.27 1.27))))
  (pin "1")
  (pin "2"))
 (symbol
  (lib_id "Device:C")
  (at 78.74 83.82 0)
  (unit 1)
  (body_style 1)
  (exclude_from_sim no)
  (in_bom yes)
  (on_board yes)
  (in_pos_files yes)
  (dnp no)
  (property "Reference" "C1" (at 81.28 82.55 0) (show_name no) (do_not_autoplace no) (effects (font (size 1.27 1.27)) (justify left)))
  (property "Value" "100n / 50V" (at 81.28 85.09 0) (show_name no) (do_not_autoplace no) (effects (font (size 1.27 1.27)) (justify left)))
  (property "Footprint" "Capacitor_SMD:C_0805_2012Metric" (at 78.74 83.82 0) (hide yes) (show_name no) (do_not_autoplace no) (effects (font (size 1.27 1.27))))
  (property "Datasheet" "" (at 78.74 83.82 0) (hide yes) (show_name no) (do_not_autoplace no) (effects (font (size 1.27 1.27))))
  (property "Description" "" (at 78.74 83.82 0) (hide yes) (show_name no) (do_not_autoplace no) (effects (font (size 1.27 1.27))))
  (property "Manufacturer" "Samsung Electro-Mechanics" (at 78.74 83.82 0) (hide yes) (show_name no) (do_not_autoplace no) (effects (font (size 1.27 1.27))))
  (property "MPN" "CL21B104KBCNNNC" (at 78.74 83.82 0) (hide yes) (show_name no) (do_not_autoplace no) (effects (font (size 1.27 1.27))))
  (pin "1")
  (pin "2")
    (property "Manufacturer" "YAGEO" (at 0 0 0) (effects (font (size 1.27 1.27)) (hide yes)))
    (property "MPN" "CC0805KRX7R9BB104" (at 0 0 0) (effects (font (size 1.27 1.27)) (hide yes)))
    (property "LCSC" "C49678" (at 0 0 0) (effects (font (size 1.27 1.27)) (hide yes))))
 (symbol
  (lib_id "Device:R")
  (at 251.46 96.52 0)
  (unit 1)
  (body_style 1)
  (exclude_from_sim no)
  (in_bom yes)
  (on_board yes)
  (in_pos_files yes)
  (dnp no)
  (property "Reference" "R2" (at 254 95.25 0) (show_name no) (do_not_autoplace no) (effects (font (size 1.27 1.27)) (justify left)))
  (property "Value" "100k 1%" (at 254 97.79 0) (show_name no) (do_not_autoplace no) (effects (font (size 1.27 1.27)) (justify left)))
  (property "Footprint" "Resistor_SMD:R_0603_1608Metric" (at 251.46 96.52 0) (hide yes) (show_name no) (do_not_autoplace no) (effects (font (size 1.27 1.27))))
  (property "Datasheet" "" (at 251.46 96.52 0) (hide yes) (show_name no) (do_not_autoplace no) (effects (font (size 1.27 1.27))))
  (property "Description" "" (at 251.46 96.52 0) (hide yes) (show_name no) (do_not_autoplace no) (effects (font (size 1.27 1.27))))
  (property "Manufacturer" "Yageo" (at 251.46 96.52 0) (hide yes) (show_name no) (do_not_autoplace no) (effects (font (size 1.27 1.27))))
  (property "MPN" "RC0603FR-07100KL" (at 251.46 96.52 0) (hide yes) (show_name no) (do_not_autoplace no) (effects (font (size 1.27 1.27))))
  (pin "1")
  (pin "2"))
 (symbol
  (lib_id "Device:C")
  (at 147.32 73.66 90)
  (unit 1)
  (body_style 1)
  (exclude_from_sim no)
  (in_bom yes)
  (on_board yes)
  (in_pos_files yes)
  (dnp no)
  (property "Reference" "C3" (at 147.32 71.12 90) (show_name no) (do_not_autoplace no) (effects (font (size 1.27 1.27))))
  (property "Value" "100n" (at 147.32 76.2 90) (show_name no) (do_not_autoplace no) (effects (font (size 1.27 1.27))))
  (property "Footprint" "Capacitor_SMD:C_0603_1608Metric" (at 147.32 73.66 0) (hide yes) (show_name no) (do_not_autoplace no) (effects (font (size 1.27 1.27))))
  (property "Datasheet" "" (at 147.32 73.66 0) (hide yes) (show_name no) (do_not_autoplace no) (effects (font (size 1.27 1.27))))
  (property "Description" "" (at 147.32 73.66 0) (hide yes) (show_name no) (do_not_autoplace no) (effects (font (size 1.27 1.27))))
  (property "Manufacturer" "Samsung Electro-Mechanics" (at 147.32 73.66 0) (hide yes) (show_name no) (do_not_autoplace no) (effects (font (size 1.27 1.27))))
  (property "MPN" "CL10B104KB8NNNC" (at 147.32 73.66 0) (hide yes) (show_name no) (do_not_autoplace no) (effects (font (size 1.27 1.27))))
  (pin "1")
  (pin "2"))
 (symbol
  (lib_id "Device:R")
  (at 251.46 109.22 0)
  (unit 1)
  (body_style 1)
  (exclude_from_sim no)
  (in_bom yes)
  (on_board yes)
  (in_pos_files yes)
  (dnp no)
  (property "Reference" "R3" (at 254 107.95 0) (show_name no) (do_not_autoplace no) (effects (font (size 1.27 1.27)) (justify left)))
  (property "Value" "13k 1%" (at 254 110.49 0) (show_name no) (do_not_autoplace no) (effects (font (size 1.27 1.27)) (justify left)))
  (property "Footprint" "Resistor_SMD:R_0603_1608Metric" (at 251.46 109.22 0) (hide yes) (show_name no) (do_not_autoplace no) (effects (font (size 1.27 1.27))))
  (property "Datasheet" "" (at 251.46 109.22 0) (hide yes) (show_name no) (do_not_autoplace no) (effects (font (size 1.27 1.27))))
  (property "Description" "" (at 251.46 109.22 0) (hide yes) (show_name no) (do_not_autoplace no) (effects (font (size 1.27 1.27))))
  (property "Manufacturer" "Yageo" (at 251.46 109.22 0) (hide yes) (show_name no) (do_not_autoplace no) (effects (font (size 1.27 1.27))))
  (property "MPN" "RC0603FR-0713KL" (at 251.46 109.22 0) (hide yes) (show_name no) (do_not_autoplace no) (effects (font (size 1.27 1.27))))
  (pin "1")
  (pin "2"))
 (symbol
  (lib_id "Device:C")
  (at 241.3 96.52 0)
  (unit 1)
  (body_style 1)
  (exclude_from_sim no)
  (in_bom yes)
  (on_board yes)
  (in_pos_files yes)
  (dnp no)
  (property "Reference" "C10" (at 243.84 95.25 0) (show_name no) (do_not_autoplace no) (effects (font (size 1.27 1.27)) (justify left)))
  (property "Value" "100n" (at 243.84 97.79 0) (show_name no) (do_not_autoplace no) (effects (font (size 1.27 1.27)) (justify left)))
  (property "Footprint" "Capacitor_SMD:C_0603_1608Metric" (at 241.3 96.52 0) (hide yes) (show_name no) (do_not_autoplace no) (effects (font (size 1.27 1.27))))
  (property "Datasheet" "" (at 241.3 96.52 0) (hide yes) (show_name no) (do_not_autoplace no) (effects (font (size 1.27 1.27))))
  (property "Description" "" (at 241.3 96.52 0) (hide yes) (show_name no) (do_not_autoplace no) (effects (font (size 1.27 1.27))))
  (property "Manufacturer" "Samsung Electro-Mechanics" (at 241.3 96.52 0) (hide yes) (show_name no) (do_not_autoplace no) (effects (font (size 1.27 1.27))))
  (property "MPN" "CL10B104KB8NNNC" (at 241.3 96.52 0) (hide yes) (show_name no) (do_not_autoplace no) (effects (font (size 1.27 1.27))))
  (pin "1")
  (pin "2")))
